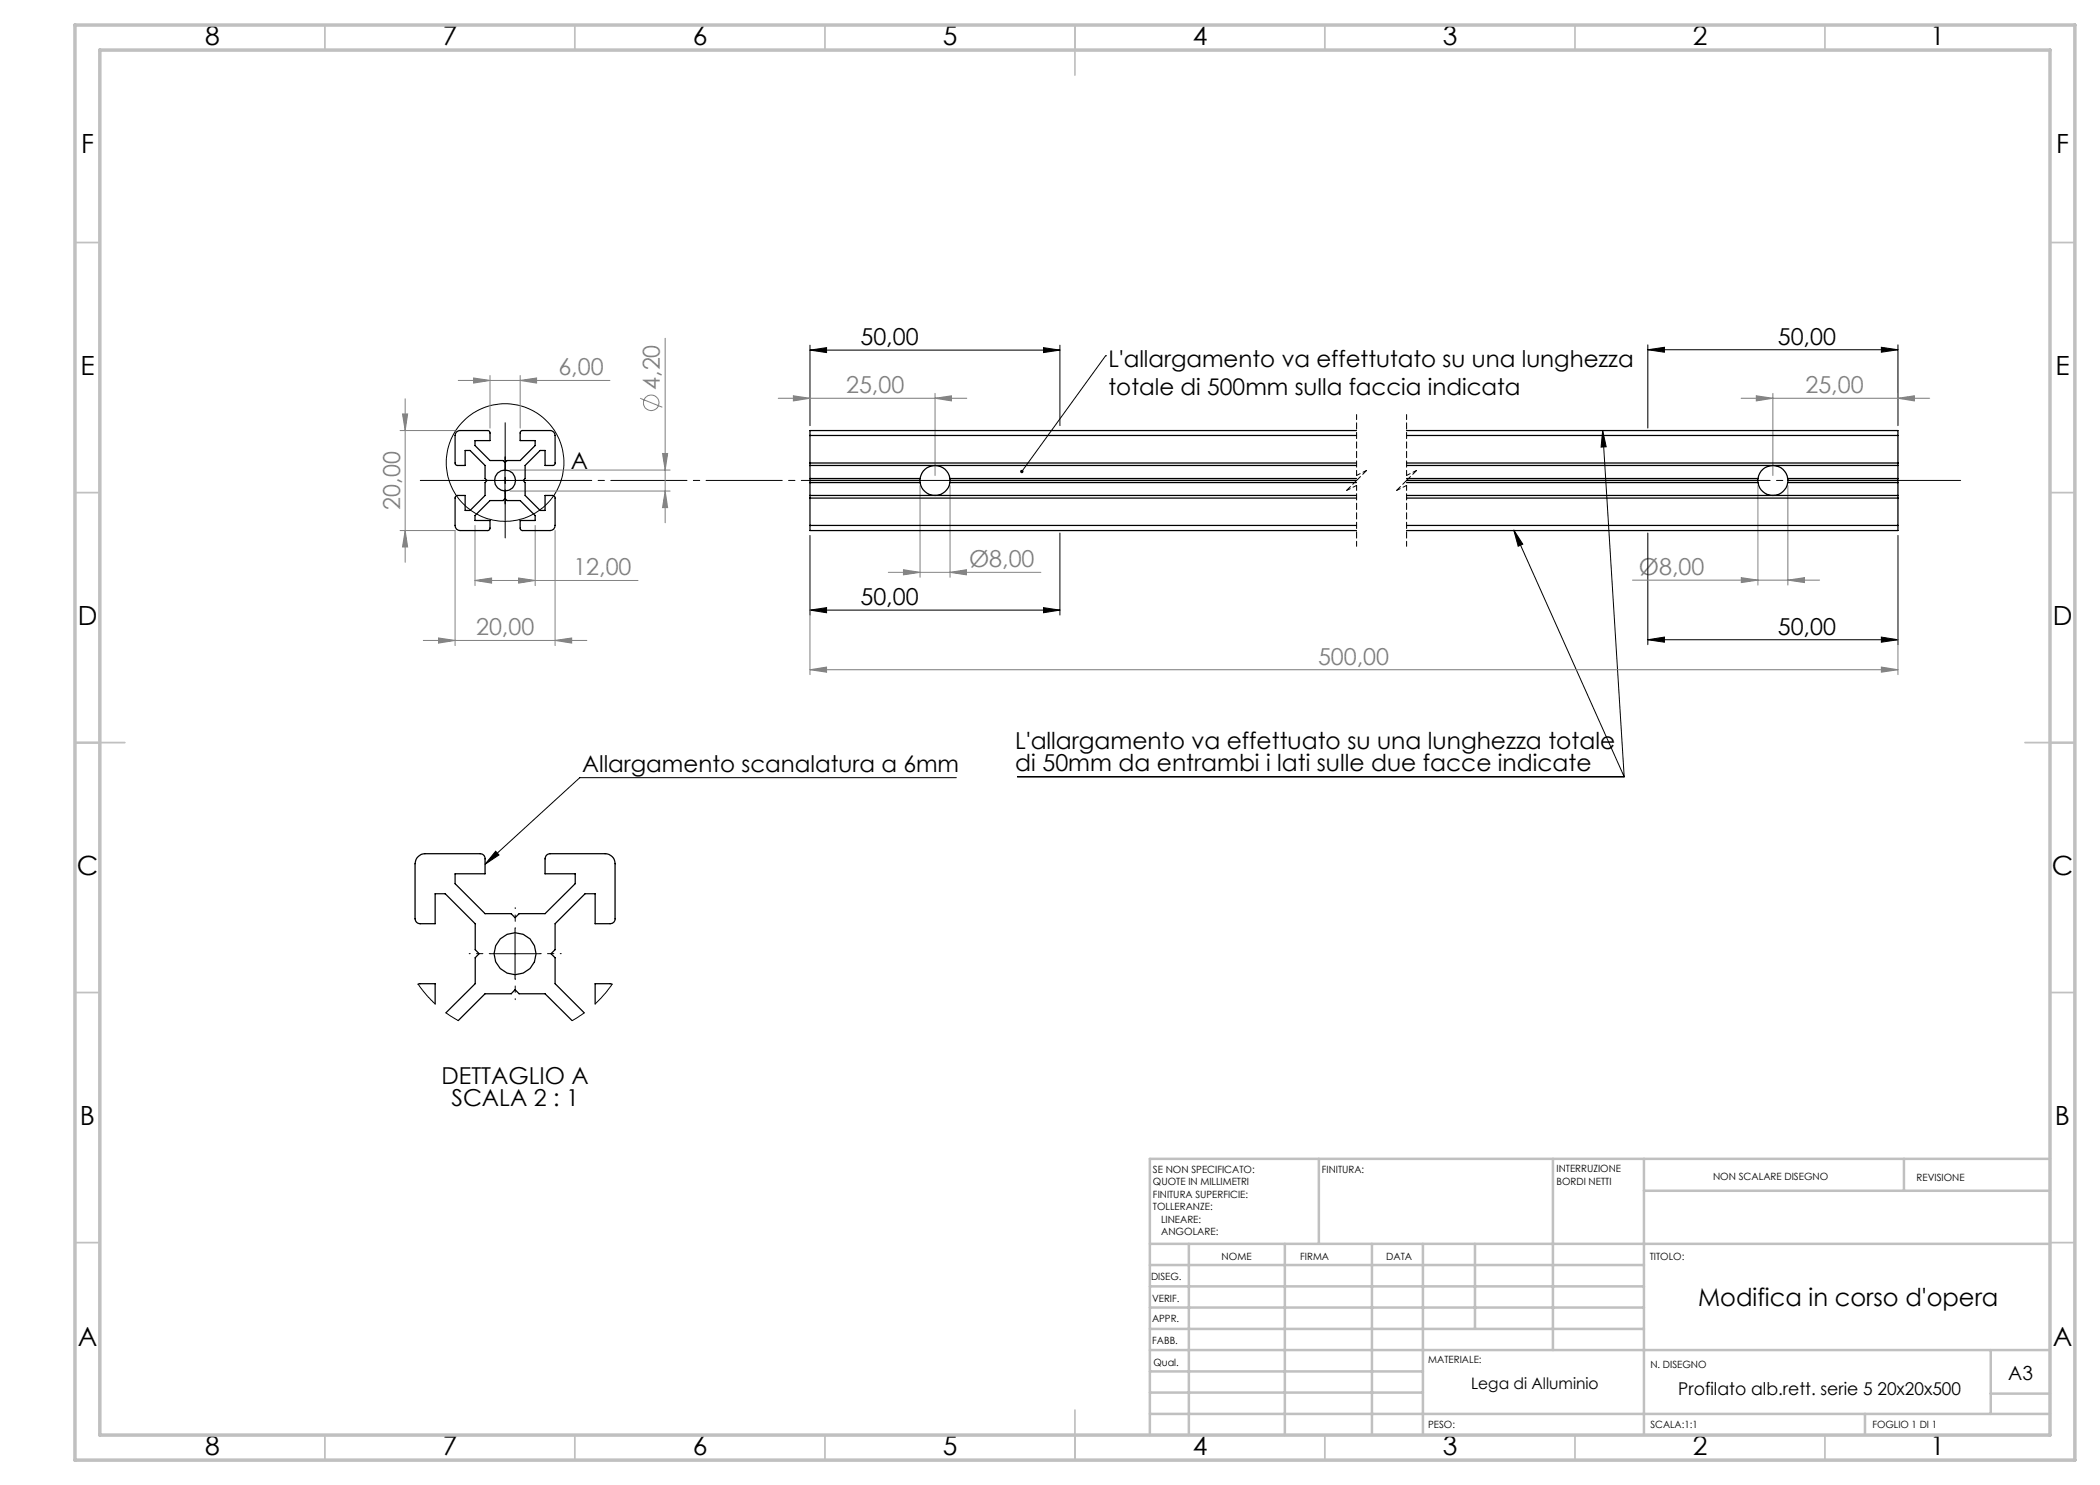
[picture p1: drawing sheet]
<svg xmlns="http://www.w3.org/2000/svg" width="420mm" height="297mm" viewBox="0 0 420 297" stroke-linecap="round" stroke-linejoin="round" font-family="sans-serif">
<g fill="none" stroke="#808080" stroke-width=".2">
<path d="M81 79.8v32.7M91.7 76.1h30.3M94.7 75.6l3.3 .5-3.3 .5zM98 75.1v10.5M104 76.1l3.3-.5v1zM104 75.1v10.5M128 79.7l4.5 1.8M133 67.7v36.9M155.6 79.7h37.8M158.7 79.2l3.3 .5-3.3 .5zM162 78.7v6.4M187 79.7l3.3-.5v1z"/>
<path d="M187 78.7v16.4M348.2 79.7h37.7M351.3 79.2l3.3 .5-3.3 .5zM354.6 78.7v16.4M379.6 79.7l3.3-.5v1zM379.6 78.7v6.4M80 86.1h11M80.5 82.8h1l-.5 3.3zM102 94h32M102 98.2h32M132.5 90.7h1l-.5 3.3zM133 98.2l.5 3.3h-1z"/>
<path d="M184 97.1v18.4M190 97.1v18.4M351.6 97.1v19.9M357.6 97.1v19.9M80 106.1h11v23M81 106.1l.5 3.3h-1zM95 116.1l3.3-.5v1zM95 105.1v12M95 116.1h32.6M103.7 115.6l3.3 .5-3.3 .5zM107 105.1v12M111 106.1v23"/>
<path d="M162 107.1v27.8M177.7 114.5h30.5M180.7 113.9l3.3 .6-3.3 .5zM190 114.5l3.3-.6v1.1zM326.5 116h37.4M348.3 115.5l3.3 .5-3.3 .5zM357.6 116l3.3-.5v1zM379.6 107.1v27.8M84.7 128.1h32.7M87.7 127.6l3.3 .5-3.3 .5zM111 128.1l3.3-.5v1zM162 133.9l3.3-.5v1z"/>
<path d="M162 133.9h217.6M376.3 133.4l3.3 .5-3.3 .5z"/>
<circle cx="130.2" cy="80.6" r="1.55"/>
</g>
<g fill="none" stroke="#000" stroke-width=".2">
<path d="M162 70l3.3-.5v1zM162 69v16.1M162 70h50M208.7 69.5l3.3 .5-3.3 .5zM212 69v16.1M221.1 71.2h.1M221.1 71.2l-16.7 23.1M329.6 70l3.3-.5v.9zM329.6 69v16.6M329.6 70h50M376.3 69.5l3.3 .5-3.3 .4zM379.6 69v16.1"/>
<path d="M98.5 96.1h5M101 93.6v5M320.5 86.1l.7 3.3h-1zM320.5 86.1l4.3 69.3M162 107.1v15.9M212 106.6v16.4M302.8 106l1.8 2.8-1 .5zM302.8 106l22 49.4M329.6 106.6v22.3M379.6 107.1v21.8M162 122l3.3-.5v1.1zM162 122h50"/>
<path d="M208.7 121.5l3.3 .5-3.3 .6zM329.6 127.9l3.3-.5v1zM329.6 127.9h50M376.3 127.4l3.3 .5-3.3 .5zM191.3 155.5h-75.3l-19 17.4M203.5 155.4h121.3M99.1 170.2l.7 .8-2.8 1.9zM98 190.7h10M103 185.7v10.1"/>
<circle cx="101" cy="92.5" r="11.8"/>
</g>
<path d="M101 100.8v-9.5" fill="none" stroke="#000" stroke-width=".2" stroke-dasharray="15.2 1.3 1.3 1.3" stroke-dashoffset="12.4"/>
<path d="M101 84.5v23.1" fill="none" stroke="#000" stroke-width=".2" stroke-dasharray="15.2 1.3 1.3 1.3" stroke-dashoffset="5.6"/>
<path d="M98.5 96.1h-2.1M101 93.6v-2.1M101 98.6v2.1M103.5 96.1h2.1" fill="none" stroke="#000" stroke-width=".2" stroke-dasharray="15.2 1.3 1.3 1.3"/>
<path d="M271.3 96.1h-187.8" fill="none" stroke="#000" stroke-width=".2" stroke-dasharray="15.2 1.3 1.3 1.3" stroke-dashoffset="-.6"/>
<path d="M392.4 96.1h-111.1" fill="none" stroke="#000" stroke-width=".2" stroke-dasharray="15.2 1.3 1.3 1.3" stroke-dashoffset="-.3"/>
<path d="M98 190.7h-4.2M103 185.7v-4.2M103 195.7v4.2M108 190.7h4.2" fill="none" stroke="#000" stroke-width=".2" stroke-dasharray="15.2 1.3 1.3 1.3" stroke-dashoffset="15"/>
<path d="M271.3 82.9v12.2M271.3 97.1v12.2M281.3 82.9v12.2M281.3 97.1v12.2" fill="none" stroke="#000" stroke-width=".2" stroke-dasharray="1.3 .6" stroke-dashoffset=".3"/>
<path d="M269.3 98.1l2-1M271.3 95.1l2-1M279.3 98.1l2-1M281.3 95.1l2-1" fill="none" stroke="#000" stroke-width=".2" stroke-dasharray="1.3 .6" stroke-dashoffset=".5"/>
<path d="M271.3 96.1l-2 2M273.3 94.1l-2 2M281.3 96.1l-2 2M283.3 94.1l-2 2" fill="none" stroke="#000" stroke-width=".2" stroke-dasharray="1.3 .6" stroke-dashoffset=".2"/>
<g fill="none" stroke="#c0c0c0" stroke-width=".35">
<path d="M65 5v5M115 5v5M165 5v5M215 5v10M265 5v5M315 5v5M365 5v5M15 48.5h5M410 48.5h5M15 98.5h5M410 98.5h5M15 148.5h10"/>
<path d="M405 148.5h10M15 198.5h5M410 198.5h5M15 248.5h5M410 248.5h5M65 287v5M115 287v5M165 287v5M215 282v10M265 287v5M315 287v5M365 287v5"/>
</g>
<g fill="none" stroke="#c0c0c0" stroke-width=".5">
<path d="M263.8 231.8v17M310.6 231.8v38.2M328.8 231.8v55.2M328.8 238.2h81.2M380.8 231.8v6.4M410 231.8h-180v55.2M230 248.8h180M230 257.3h98.8M230 253h98.8M237.8 248.8v38.2M257 248.8v38.2M274.4 248.8v38.2"/>
<path d="M284.6 248.8v38.2M295 248.8v17M230 265.8h98.8M230 261.5h98.8M230 278.5h54.6M230 274.3h54.6M230 270h180M398.1 270v12.8M398.1 278.7h11.9M230 282.8h180M373 282.8v4.2"/>
</g>
<path d="M15 5h400v287h-400zM20 10h390v277h-390z" fill="none" stroke="#c0c0c0" stroke-width=".7"/>
<g fill="#000">
<path d="M204.1 94l-.1 .3 .2 .3 .2-.3-.2 .3a.35 .35 0 0 0 .4-.1 .35 .35 0 0 0 0-.5 .35 .35 0 0 0-.5 0zM99.1 170.2l.7 .8-2.8 1.9z"/>
<path d="M320.5 86.1l.7 3.3h-1zM302.8 106l1.8 2.8-1 .5z"/>
<path d="M208.7 121.5l3.3 .5-3.3 .6zM162 122l3.3-.5v1.1zM208.7 69.5l3.3 .5-3.3 .5zM162 70l3.3-.5v1z"/>
<path d="M329.6 127.9l3.3-.5v1zM376.3 127.4l3.3 .5-3.3 .5zM329.6 70l3.3-.5v.9zM376.3 69.5l3.3 .5-3.3 .4z"/>
</g>
<g fill="#808080">
<path d="M376.3 133.4l3.3 .5-3.3 .5zM162 133.9l3.3-.5v1zM187 79.7l3.3-.5v1zM158.7 79.2l3.3 .5-3.3 .5zM357.6 116l3.3-.5v1zM348.3 115.5l3.3 .5-3.3 .5z"/>
<path d="M94.7 75.6l3.3 .5-3.3 .5zM104 76.1l3.3-.5v1zM95 116.1l3.3-.5v1zM103.7 115.6l3.3 .5-3.3 .5zM351.3 79.2l3.3 .5-3.3 .5zM379.6 79.7l3.3-.5v1z"/>
<path d="M190 114.5l3.3-.6v1.1zM180.7 113.9l3.3 .6-3.3 .5z"/>
<path d="M80.5 82.8h1l-.5 3.3zM81 106.1l.5 3.3h-1z"/>
<path d="M132.5 90.7h1l-.5 3.3zM133 98.2l.5 3.3h-1z"/>
<path d="M87.7 127.6l3.3 .5-3.3 .5zM111 128.1l3.3-.5v1z"/>
</g>
<g fill="none" stroke="#000" stroke-width=".25">
<path d="M91.3 86.4l.5-.3 6 .1 .2 .3v1.6h-3v1l3 3h2.6l.4 .4 .4-.4h2.6l3-3v-1h-3v-1.6l.2-.3 5.8-.1a.96 .96 0 0 1 1 1l-.1 5.8-.3 .2h-1.6v-3h-1l-3 3v2.6l-.4 .4 .4 .4v2.6l3 3h1v-3h1.5l.4 .2 .1 5.8a.97 .97 0 0 1-1 1h-5.7l-.3-.4v-1.6h3v-1l-3-3h-2.6l-.4-.4-.4 .4h-2.6l-3 3v1h3v1.6l-.3 .4h-5.7a.97 .97 0 0 1-1-1l.1-5.8 .4-.2h1.5v3h1l3-3v-2.6l.4-.4-.4-.4v-2.6l-3-3h-1v3h-1.6l-.3-.2-.1-5.8zM162 99.1v.5M162 92.6v.5M162 93.1h109.3M162 99.1h109.3M162 87.1h109.3M162 92.6h109.3M162 99.6h109.3M162 96.5h22M162 95.7h22M162 96.1h22M162 87.1v5.5"/>
<path d="M162 93.1v6M162 99.6v5.5M184 96.5a3 3 0 0 0 3 2.6 3 3 0 0 0 3-2.6M184 95.7a3 3 0 0 1 3-2.6 3 3 0 0 1 3 2.6M184 95.7v.4M184 96.1v.4M190 95.7v.4M190 96.5h81.3M190 95.7h81.3M190 96.1v.4M190 96.1h81.3M271.3 86.1h-109.3v1"/>
<path d="M281.3 86.1h98.3v1M281.3 93.1h98.3M281.3 99.1h98.3M281.3 87.1h98.3M281.3 92.6h98.3M281.3 99.6h98.3M281.3 96.5h70.3M281.3 95.7h70.3M281.3 96.1h70.3M351.6 96.1v.4M351.6 96.5a2.99 2.99 0 0 0 3 2.6 2.99 2.99 0 0 0 2.9-2.6M351.6 95.7a2.99 2.99 0 0 1 3-2.6 2.99 2.99 0 0 1 2.9 2.6"/>
<path d="M351.6 95.7v.4M357.5 95.7l.1 .4M357.5 96.5h22.1M357.5 95.7h22.1M357.6 96.1l-.1 .4M357.6 96.1h22M379.6 99.1v.5M379.6 92.6v.5M379.6 87.1v5.5M379.6 93.1v6M379.6 99.6v5.5M162 105.1v1h109.3"/>
<path d="M162 105.1h109.3M281.3 105.1h98.3M379.6 105.1v1h-98.3M83.6 196.8l3.4-.1v4.1M122.4 196.8l-3.4-.1v4.1M89.2 202.6l5.8-5.9v-5.1l.8-.9-.8-.8v-5.2l-6-6h-2v6h-3a1.02 1.02 0 0 1-1-.9v-11a2.05 2.05 0 0 1 2-2.1h11a.97 .97 0 0 1 1 1.1v3h-6v1.9l6 6h5.2l.8 .8 .8-.8h5.2l6-6v-1.9h-6v-3a1.02 1.02 0 0 1 1-1.1h11a1.99 1.99 0 0 1 2 2.1v11a.96 .96 0 0 1-1 .9h-3v-6h-2l-6 6v5.2l-.8 .8 .8 .9v5.1l5.8 5.9M91.7 204.1l5.3-5.3h5.2l.8-.9 .8 .9h5.2l5.4 5.3"/>
<circle cx="101" cy="96.1" r="2.1"/>
<circle cx="103" cy="190.7" r="4.2"/>
</g>
<path d="M83.6 196.8l1.8 2.3 1.6 1.7M122.4 196.8l-1.3 1.8-2.1 2.2M89.2 202.6l2.5 1.5M116.8 202.6l-2.4 1.5" fill="none" stroke="#000" stroke-width=".2"/>
<g font-size="5.3">
<text x="41" y="8.9">8</text>
<text x="88.5" y="8.9">7</text>
<text x="138.5" y="8.9">6</text>
<text x="188.5" y="8.9">5</text>
<text x="238.5" y="8.9">4</text>
<text x="288.5" y="8.9">3</text>
<text x="338.5" y="8.9">2</text>
<text x="386" y="8.9">1</text>
<text x="16.2" y="30.7">F</text>
<text x="411.2" y="30.7">F</text>
<text x="16.1" y="74.9">E</text>
<text x="411.1" y="74.9">E</text>
<text x="15.5" y="124.9">D</text>
<text x="410.5" y="124.9">D</text>
<text x="15.4" y="174.9">C</text>
<text x="410.4" y="174.9">C</text>
<text x="16" y="224.9">B</text>
<text x="411" y="224.9">B</text>
<text x="15.5" y="269.2">A</text>
<text x="410.5" y="269.2">A</text>
<text x="41" y="290.9">8</text>
<text x="88.5" y="290.9">7</text>
<text x="138.5" y="290.9">6</text>
<text x="188.5" y="290.9">5</text>
<text x="238.5" y="290.9">4</text>
<text x="288.5" y="290.9">3</text>
<text x="338.5" y="290.9">2</text>
<text x="386" y="290.9">1</text>
</g>
<text font-size="4.9" x="339.6" y="261.3">Modifica in corso d'opera</text>
<g font-size="4.7">
<text x="172.1" y="69">50,00</text>
<text x="355.6" y="68.9">50,00</text>
<text x="114.1" y="93.8">A</text>
<text x="172.1" y="121">50,00</text>
<text x="355.6" y="126.9">50,00</text>
<text x="203.1" y="149.8">L'allargamento va effettuato su una lunghezza totale</text>
<text x="203.1" y="154.3">di 50mm da entrambi i lati sulle due facce indicate</text>
<text x="88.3" y="216.7">DETTAGLIO A</text>
<text x="90.3" y="221.2">SCALA 2 : 1</text>
</g>
<g font-size="4.7" fill="#808080">
<text x="111.7" y="75.1">6,00</text>
<text x="132" y="78" transform="rotate(-90 132 78)">4,20</text>
<text x="169.2" y="78.6">25,00</text>
<text x="361.1" y="78.6">25,00</text>
<text x="80" y="101.9" transform="rotate(-90 80 101.9)">20,00</text>
<text x="193.8" y="113.4">Ø8,00</text>
<text x="114.7" y="115.1">12,00</text>
<text x="327.8" y="115">Ø8,00</text>
<text x="95.2" y="127.1">20,00</text>
<text x="263.6" y="132.9">500,00</text>
</g>
<g font-size="4.6">
<text x="221.7" y="73.4">L'allargamento va effettutato su una lunghezza</text>
<text x="221.7" y="79">totale di 500mm sulla faccia indicata</text>
<text x="116.4" y="154.5">Allargamento scanalatura a 6mm</text>
</g>
<text font-size="3.9" x="401.6" y="276">A3</text>
<text font-size="3.5" x="335.7" y="279.1">Profilato alb.rett. serie 5 20x20x500</text>
<text font-size="3.2" x="294.2" y="277.9">Lega di Alluminio</text>
<g font-size="2">
<text x="230.6" y="234.6">SE NON SPECIFICATO:</text>
<text x="230.6" y="237.1">QUOTE IN MILLIMETRI</text>
<text x="230.6" y="239.6">FINITURA SUPERFICIE:</text>
<text x="264.4" y="234.6">FINITURA:</text>
<text x="311.3" y="234.5">INTERRUZIONE</text>
<text x="311.3" y="237">BORDI NETTI</text>
<text x="342.6" y="236">NON SCALARE DISEGNO</text>
<text x="383.3" y="236.2">REVISIONE</text>
<text x="230.6" y="242.1">TOLLERANZE:</text>
<text x="232.2" y="244.6">LINEARE:</text>
<text x="232.2" y="247.1">ANGOLARE:</text>
<text x="244.3" y="252">NOME</text>
<text x="260" y="251.9">FIRMA</text>
<text x="277.2" y="251.9">DATA</text>
<text x="330" y="251.9">TITOLO:</text>
<text x="230.2" y="256.1">DISEG.</text>
<text x="230.4" y="260.3">VERIF.</text>
<text x="230.4" y="264.4">APPR.</text>
<text x="230.5" y="268.8">FABB.</text>
<text x="230.7" y="273.1">Qual.</text>
<text x="285.7" y="272.5">MATERIALE:</text>
<text x="330.1" y="273.6">N. DISEGNO</text>
<text x="285.6" y="285.5">PESO:</text>
<text x="330.1" y="285.6">SCALA:1:1</text>
<text x="374.5" y="285.6">FOGLIO 1 DI 1</text>
</g>
</svg>
